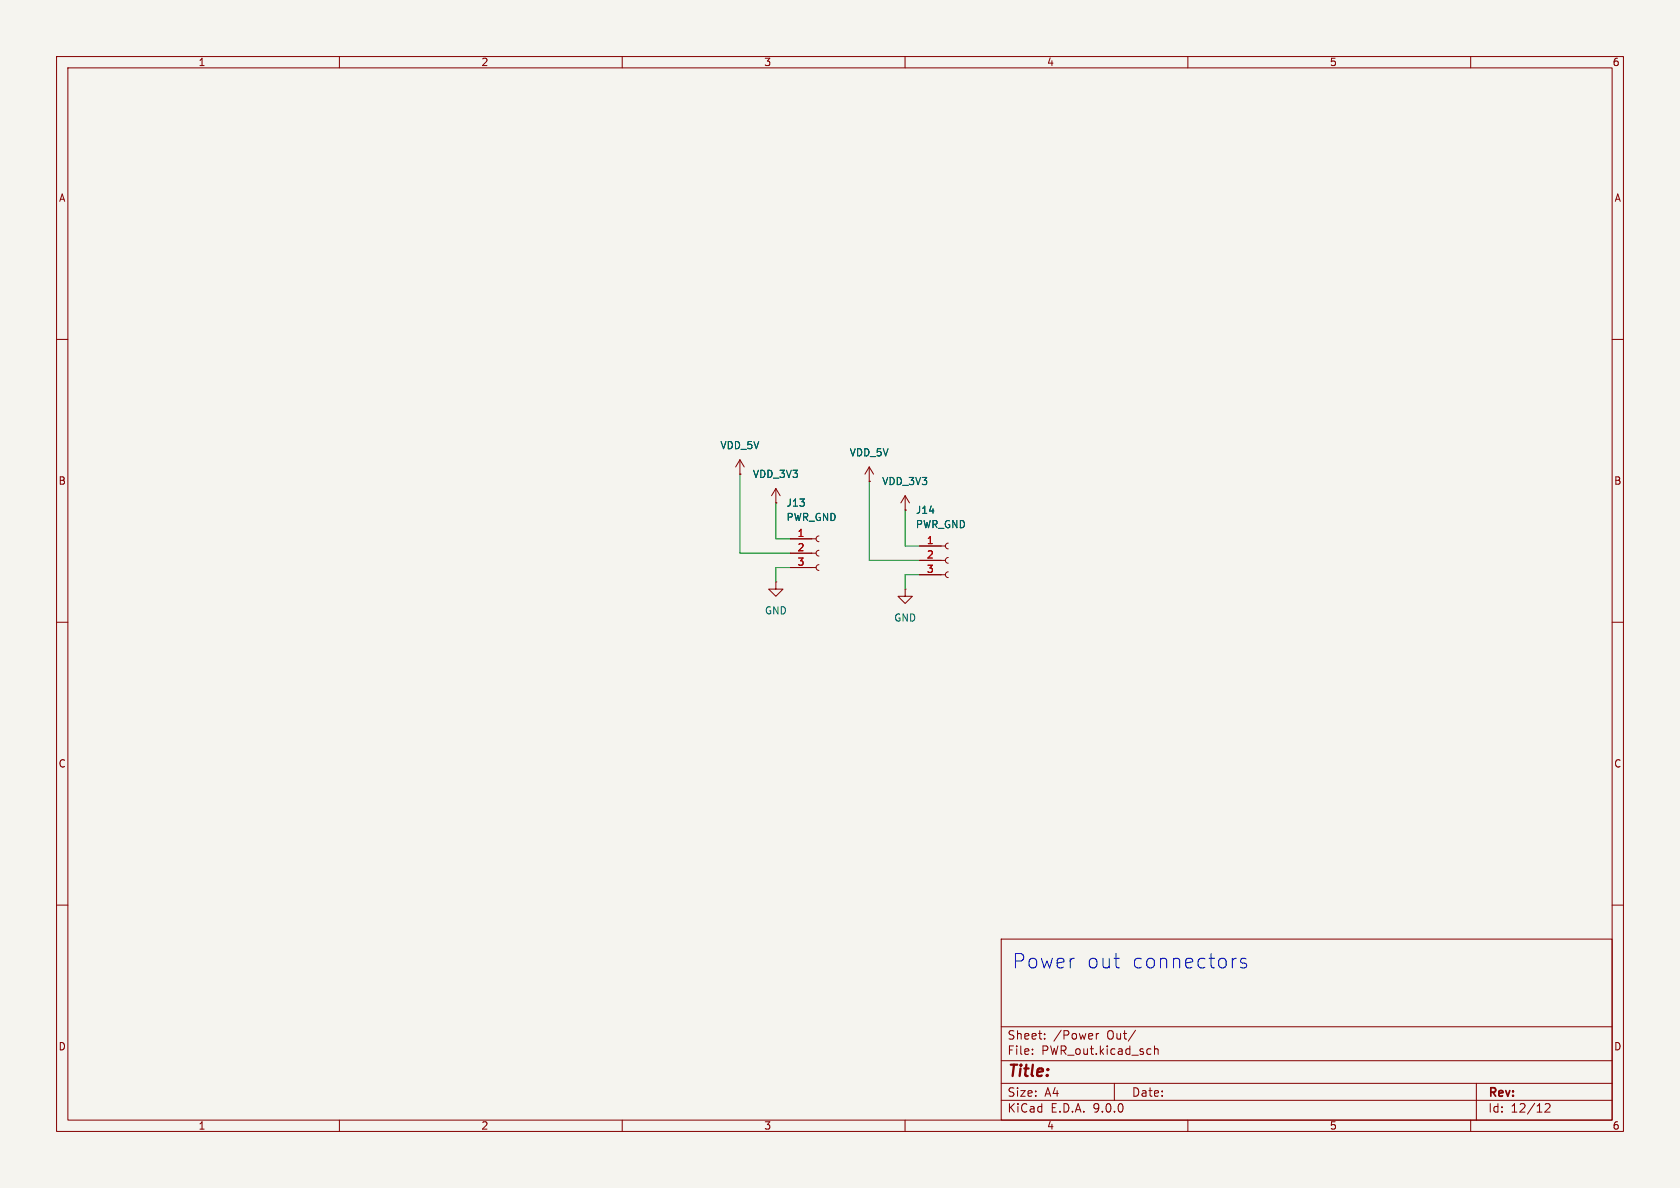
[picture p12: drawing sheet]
(kicad_sch
 (version 20250114)
 (generator "eeschema")
 (generator_version "9.0")
 (paper "A4")
 (lib_symbols
  (symbol "Connector:Conn_01x03_Socket"
   (pin_names
    (offset 1.016) (hide yes)) (exclude_from_sim no) (in_bom yes) (on_board yes)
   (property "Reference" "J" (at 0 5.08 0) (effects (font (size 1.27 1.27))))
   (property "Value" "Conn_01x03_Socket" (at 0 -5.08 0) (effects (font (size 1.27 1.27))))
   (property "Footprint" "" (at 0 0 0) (effects (font (size 1.27 1.27)) (hide yes)))
   (property "Datasheet" "~" (at 0 0 0) (effects (font (size 1.27 1.27)) (hide yes)))
   (property "Description" "Generic connector, single row, 01x03, script generated" (at 0 0 0) (effects (font (size 1.27 1.27)) (hide yes)))
   (property "ki_locked" "" (at 0 0 0) (effects (font (size 1.27 1.27))))
   (symbol "Conn_01x03_Socket_1_1"
    (polyline (pts (xy -1.27 2.54) (xy -0.508 2.54)) (stroke (width 0.1524) (type default)) (fill (type none)))
    (polyline (pts (xy -1.27 0) (xy -0.508 0)) (stroke (width 0.1524) (type default)) (fill (type none)))
    (polyline (pts (xy -1.27 -2.54) (xy -0.508 -2.54)) (stroke (width 0.1524) (type default)) (fill (type none)))
    (arc (start 0 2.032) (mid -0.5058 2.54) (end 0 3.048) (stroke (width 0.1524) (type default)) (fill (type none)))
    (arc (start 0 -0.508) (mid -0.5058 0) (end 0 0.508) (stroke (width 0.1524) (type default)) (fill (type none)))
    (arc (start 0 -3.048) (mid -0.5058 -2.54) (end 0 -2.032) (stroke (width 0.1524) (type default)) (fill (type none)))
    (pin passive line (at -5.08 2.54 0) (length 3.81) (name "Pin_1" (effects (font (size 1.27 1.27)))) (number "1" (effects (font (size 1.27 1.27)))))
    (pin passive line (at -5.08 0 0) (length 3.81) (name "Pin_2" (effects (font (size 1.27 1.27)))) (number "2" (effects (font (size 1.27 1.27)))))
    (pin passive line (at -5.08 -2.54 0) (length 3.81) (name "Pin_3" (effects (font (size 1.27 1.27)))) (number "3" (effects (font (size 1.27 1.27))))))
   (embedded_fonts no))
  (symbol "power:GND"
   (power)
   (pin_numbers (hide yes))
   (pin_names
    (offset 0) (hide yes)) (exclude_from_sim no) (in_bom yes) (on_board yes)
   (property "Reference" "#PWR" (at 0 -6.35 0) (effects (font (size 1.27 1.27)) (hide yes)))
   (property "Value" "GND" (at 0 -3.81 0) (effects (font (size 1.27 1.27))))
   (property "Footprint" "" (at 0 0 0) (effects (font (size 1.27 1.27)) (hide yes)))
   (property "Datasheet" "" (at 0 0 0) (effects (font (size 1.27 1.27)) (hide yes)))
   (property "Description" "Power symbol creates a global label with name \"GND\" , ground" (at 0 0 0) (effects (font (size 1.27 1.27)) (hide yes)))
   (symbol "GND_0_1"
    (polyline (pts (xy 0 0) (xy 0 -1.27) (xy 1.27 -1.27) (xy 0 -2.54) (xy -1.27 -1.27) (xy 0 -1.27)) (stroke (width 0) (type default)) (fill (type none))))
   (symbol "GND_1_1"
    (pin power_in line (at 0 0 270) (length 0) (name "~" (effects (font (size 1.27 1.27)))) (number "1" (effects (font (size 1.27 1.27))))))
   (embedded_fonts no))
  (symbol "power:VDD"
   (power)
   (pin_numbers (hide yes))
   (pin_names
    (offset 0) (hide yes)) (exclude_from_sim no) (in_bom yes) (on_board yes)
   (property "Reference" "#PWR" (at 0 -3.81 0) (effects (font (size 1.27 1.27)) (hide yes)))
   (property "Value" "VDD" (at 0 3.556 0) (effects (font (size 1.27 1.27))))
   (property "Footprint" "" (at 0 0 0) (effects (font (size 1.27 1.27)) (hide yes)))
   (property "Datasheet" "" (at 0 0 0) (effects (font (size 1.27 1.27)) (hide yes)))
   (property "Description" "Power symbol creates a global label with name \"VDD\"" (at 0 0 0) (effects (font (size 1.27 1.27)) (hide yes)))
   (symbol "VDD_0_1"
    (polyline (pts (xy -0.762 1.27) (xy 0 2.54)) (stroke (width 0) (type default)) (fill (type none)))
    (polyline (pts (xy 0 2.54) (xy 0.762 1.27)) (stroke (width 0) (type default)) (fill (type none)))
    (polyline (pts (xy 0 0) (xy 0 2.54)) (stroke (width 0) (type default)) (fill (type none))))
   (symbol "VDD_1_1"
    (pin power_in line (at 0 0 90) (length 0) (name "~" (effects (font (size 1.27 1.27)))) (number "1" (effects (font (size 1.27 1.27))))))
   (embedded_fonts no)))
 (text "Power out connectors"
  (exclude_from_sim no)
  (at 199.898 170.18 0)
  (effects (font (size 2.54 2.54))))
 (wire
  (pts (xy 160.02 101.6) (xy 162.56 101.6))
  (stroke (width 0) (type default)))
 (wire
  (pts (xy 160.02 90.17) (xy 160.02 96.52))
  (stroke (width 0) (type default)))
 (wire
  (pts (xy 153.67 99.06) (xy 162.56 99.06))
  (stroke (width 0) (type default)))
 (wire
  (pts (xy 130.81 97.79) (xy 139.7 97.79))
  (stroke (width 0) (type default)))
 (wire
  (pts (xy 137.16 88.9) (xy 137.16 95.25))
  (stroke (width 0) (type default)))
 (wire
  (pts (xy 137.16 102.87) (xy 137.16 100.33))
  (stroke (width 0) (type default)))
 (wire
  (pts (xy 160.02 104.14) (xy 160.02 101.6))
  (stroke (width 0) (type default)))
 (wire
  (pts (xy 137.16 100.33) (xy 139.7 100.33))
  (stroke (width 0) (type default)))
 (wire
  (pts (xy 162.56 96.52) (xy 160.02 96.52))
  (stroke (width 0) (type default)))
 (wire
  (pts (xy 139.7 95.25) (xy 137.16 95.25))
  (stroke (width 0) (type default)))
 (wire
  (pts (xy 153.67 85.09) (xy 153.67 99.06))
  (stroke (width 0) (type default)))
 (wire
  (pts (xy 130.81 83.82) (xy 130.81 97.79))
  (stroke (width 0) (type default)))
 (symbol
  (lib_id "power:VDD")
  (at 130.81 83.82 0)
  (unit 1)
  (exclude_from_sim no)
  (in_bom yes)
  (on_board yes)
  (dnp no)
  (fields_autoplaced yes)
  (property "Reference" "#PWR052" (at 130.81 87.63 0) (effects (font (size 1.27 1.27)) (hide yes)))
  (property "Value" "VDD_5V" (at 130.81 78.74 0) (effects (font (size 1.27 1.27))))
  (property "Footprint" "" (at 130.81 83.82 0) (effects (font (size 1.27 1.27)) (hide yes)))
  (property "Datasheet" "" (at 130.81 83.82 0) (effects (font (size 1.27 1.27)) (hide yes)))
  (property "Description" "Power symbol creates a global label with name \"VDD\"" (at 130.81 83.82 0) (effects (font (size 1.27 1.27)) (hide yes)))
  (pin "1"))
 (symbol
  (lib_id "Connector:Conn_01x03_Socket")
  (at 167.64 99.06 0)
  (unit 1)
  (exclude_from_sim no)
  (in_bom yes)
  (on_board yes)
  (dnp no)
  (property "Reference" "J14" (at 161.798 90.17 0) (effects (font (size 1.27 1.27)) (justify left)))
  (property "Value" "PWR_GND" (at 161.798 92.71 0) (effects (font (size 1.27 1.27)) (justify left)))
  (property "Footprint" "Connector_JST:JST_PH_S3B-PH-K_1x03_P2.00mm_Horizontal" (at 167.64 99.06 0) (effects (font (size 1.27 1.27)) (hide yes)))
  (property "Datasheet" "~" (at 167.64 99.06 0) (effects (font (size 1.27 1.27)) (hide yes)))
  (property "Description" "Generic connector, single row, 01x03, script generated" (at 167.64 99.06 0) (effects (font (size 1.27 1.27)) (hide yes)))
  (pin "3")
  (pin "2")
  (pin "1"))
 (symbol
  (lib_id "power:VDD")
  (at 137.16 88.9 0)
  (unit 1)
  (exclude_from_sim no)
  (in_bom yes)
  (on_board yes)
  (dnp no)
  (fields_autoplaced yes)
  (property "Reference" "#PWR054" (at 137.16 92.71 0) (effects (font (size 1.27 1.27)) (hide yes)))
  (property "Value" "VDD_3V3" (at 137.16 83.82 0) (effects (font (size 1.27 1.27))))
  (property "Footprint" "" (at 137.16 88.9 0) (effects (font (size 1.27 1.27)) (hide yes)))
  (property "Datasheet" "" (at 137.16 88.9 0) (effects (font (size 1.27 1.27)) (hide yes)))
  (property "Description" "Power symbol creates a global label with name \"VDD\"" (at 137.16 88.9 0) (effects (font (size 1.27 1.27)) (hide yes)))
  (pin "1"))
 (symbol
  (lib_id "power:VDD")
  (at 153.67 85.09 0)
  (unit 1)
  (exclude_from_sim no)
  (in_bom yes)
  (on_board yes)
  (dnp no)
  (fields_autoplaced yes)
  (property "Reference" "#PWR053" (at 153.67 88.9 0) (effects (font (size 1.27 1.27)) (hide yes)))
  (property "Value" "VDD_5V" (at 153.67 80.01 0) (effects (font (size 1.27 1.27))))
  (property "Footprint" "" (at 153.67 85.09 0) (effects (font (size 1.27 1.27)) (hide yes)))
  (property "Datasheet" "" (at 153.67 85.09 0) (effects (font (size 1.27 1.27)) (hide yes)))
  (property "Description" "Power symbol creates a global label with name \"VDD\"" (at 153.67 85.09 0) (effects (font (size 1.27 1.27)) (hide yes)))
  (pin "1"))
 (symbol
  (lib_id "power:GND")
  (at 160.02 104.14 0)
  (unit 1)
  (exclude_from_sim no)
  (in_bom yes)
  (on_board yes)
  (dnp no)
  (fields_autoplaced yes)
  (property "Reference" "#PWR057" (at 160.02 110.49 0) (effects (font (size 1.27 1.27)) (hide yes)))
  (property "Value" "GND" (at 160.02 109.22 0) (effects (font (size 1.27 1.27))))
  (property "Footprint" "" (at 160.02 104.14 0) (effects (font (size 1.27 1.27)) (hide yes)))
  (property "Datasheet" "" (at 160.02 104.14 0) (effects (font (size 1.27 1.27)) (hide yes)))
  (property "Description" "Power symbol creates a global label with name \"GND\" , ground" (at 160.02 104.14 0) (effects (font (size 1.27 1.27)) (hide yes)))
  (pin "1"))
 (symbol
  (lib_id "power:VDD")
  (at 160.02 90.17 0)
  (unit 1)
  (exclude_from_sim no)
  (in_bom yes)
  (on_board yes)
  (dnp no)
  (fields_autoplaced yes)
  (property "Reference" "#PWR055" (at 160.02 93.98 0) (effects (font (size 1.27 1.27)) (hide yes)))
  (property "Value" "VDD_3V3" (at 160.02 85.09 0) (effects (font (size 1.27 1.27))))
  (property "Footprint" "" (at 160.02 90.17 0) (effects (font (size 1.27 1.27)) (hide yes)))
  (property "Datasheet" "" (at 160.02 90.17 0) (effects (font (size 1.27 1.27)) (hide yes)))
  (property "Description" "Power symbol creates a global label with name \"VDD\"" (at 160.02 90.17 0) (effects (font (size 1.27 1.27)) (hide yes)))
  (pin "1"))
 (symbol
  (lib_id "power:GND")
  (at 137.16 102.87 0)
  (unit 1)
  (exclude_from_sim no)
  (in_bom yes)
  (on_board yes)
  (dnp no)
  (fields_autoplaced yes)
  (property "Reference" "#PWR056" (at 137.16 109.22 0) (effects (font (size 1.27 1.27)) (hide yes)))
  (property "Value" "GND" (at 137.16 107.95 0) (effects (font (size 1.27 1.27))))
  (property "Footprint" "" (at 137.16 102.87 0) (effects (font (size 1.27 1.27)) (hide yes)))
  (property "Datasheet" "" (at 137.16 102.87 0) (effects (font (size 1.27 1.27)) (hide yes)))
  (property "Description" "Power symbol creates a global label with name \"GND\" , ground" (at 137.16 102.87 0) (effects (font (size 1.27 1.27)) (hide yes)))
  (pin "1"))
 (symbol
  (lib_id "Connector:Conn_01x03_Socket")
  (at 144.78 97.79 0)
  (unit 1)
  (exclude_from_sim no)
  (in_bom yes)
  (on_board yes)
  (dnp no)
  (property "Reference" "J13" (at 138.938 88.9 0) (effects (font (size 1.27 1.27)) (justify left)))
  (property "Value" "PWR_GND" (at 138.938 91.44 0) (effects (font (size 1.27 1.27)) (justify left)))
  (property "Footprint" "Connector_JST:JST_PH_S3B-PH-K_1x03_P2.00mm_Horizontal" (at 144.78 97.79 0) (effects (font (size 1.27 1.27)) (hide yes)))
  (property "Datasheet" "~" (at 144.78 97.79 0) (effects (font (size 1.27 1.27)) (hide yes)))
  (property "Description" "Generic connector, single row, 01x03, script generated" (at 144.78 97.79 0) (effects (font (size 1.27 1.27)) (hide yes)))
  (pin "3")
  (pin "2")
  (pin "1")))
